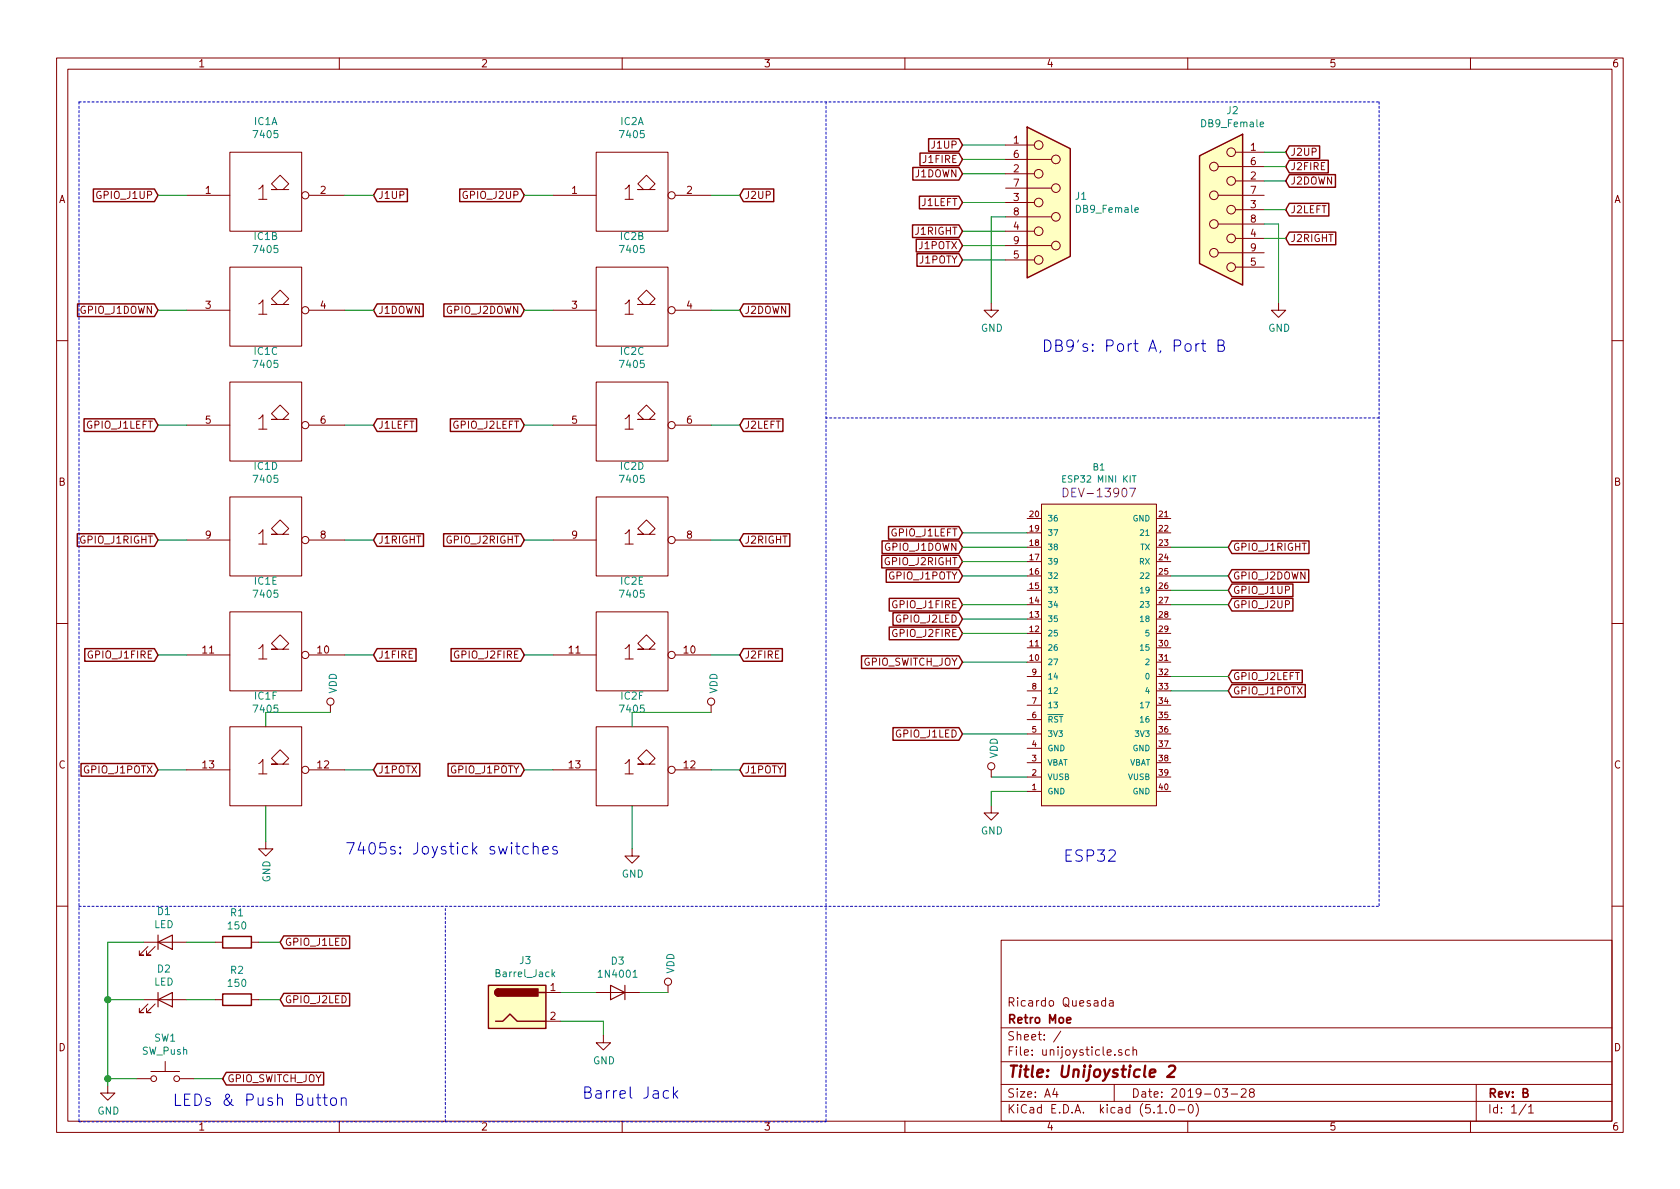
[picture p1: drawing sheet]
EESchema Schematic File Version 4
LIBS:unijoysticle-cache
EELAYER 29 0
EELAYER END
$Descr A4 11693 8268
encoding utf-8
Sheet 1 1
Title "Unijoysticle 2"
Date "2019-03-28"
Rev "B"
Comp "Retro Moe"
Comment1 "Ricardo Quesada"
Comment2 ""
Comment3 ""
Comment4 ""
$EndDescr
Text GLabel 8550 4100 2    50   Input ~ 0
GPIO_J1UP
Text GLabel 1100 1350 0    50   Input ~ 0
GPIO_J1UP
Wire Wire Line
	3900 6900 4150 6900
Text GLabel 1100 2150 0    50   Input ~ 0
GPIO_J1DOWN
Text GLabel 1100 2950 0    50   Input ~ 0
GPIO_J1LEFT
Text GLabel 1100 3750 0    50   Input ~ 0
GPIO_J1RIGHT
Text GLabel 1100 4550 0    50   Input ~ 0
GPIO_J1FIRE
Text GLabel 3650 1350 0    50   Input ~ 0
GPIO_J2UP
Text GLabel 3650 2150 0    50   Input ~ 0
GPIO_J2DOWN
Text GLabel 3650 2950 0    50   Input ~ 0
GPIO_J2LEFT
Text GLabel 3650 3750 0    50   Input ~ 0
GPIO_J2RIGHT
Text GLabel 6700 4400 0    50   Input ~ 0
GPIO_J2FIRE
Text GLabel 6700 3900 0    50   Input ~ 0
GPIO_J2RIGHT
Text GLabel 8550 4700 2    50   Input ~ 0
GPIO_J2LEFT
Text GLabel 8550 4000 2    50   Input ~ 0
GPIO_J2DOWN
Text GLabel 8550 4200 2    50   Input ~ 0
GPIO_J2UP
Text GLabel 6700 3800 0    50   Input ~ 0
GPIO_J1DOWN
Text GLabel 6700 3700 0    50   Input ~ 0
GPIO_J1LEFT
Text GLabel 8550 3800 2    50   Input ~ 0
GPIO_J1RIGHT
Text GLabel 6700 4200 0    50   Input ~ 0
GPIO_J1FIRE
Text GLabel 3650 5350 0    50   Input ~ 0
GPIO_J1POTY
Text GLabel 8550 4800 2    50   Input ~ 0
GPIO_J1POTX
Text GLabel 6700 4000 0    50   Input ~ 0
GPIO_J1POTY
Wire Wire Line
	7000 1000 6700 1000
Wire Wire Line
	7000 1100 6700 1100
Wire Wire Line
	7000 1200 6700 1200
Wire Wire Line
	7000 1400 6700 1400
Wire Wire Line
	7000 1600 6700 1600
Wire Wire Line
	7000 1700 6700 1700
Wire Wire Line
	7000 1800 6700 1800
Text GLabel 6700 1000 0    50   Input ~ 0
J1UP
Text GLabel 6700 1200 0    50   Input ~ 0
J1DOWN
Text GLabel 6700 1400 0    50   Input ~ 0
J1LEFT
Text GLabel 6700 1100 0    50   Input ~ 0
J1FIRE
Text GLabel 6700 1800 0    50   Input ~ 0
J1POTY
Text GLabel 6700 1700 0    50   Input ~ 0
J1POTX
Text GLabel 6700 1600 0    50   Input ~ 0
J1RIGHT
Text GLabel 8950 1050 2    50   Input ~ 0
J2UP
Text GLabel 8950 1250 2    50   Input ~ 0
J2DOWN
Text GLabel 8950 1450 2    50   Input ~ 0
J2LEFT
Text GLabel 8950 1650 2    50   Input ~ 0
J2RIGHT
Text GLabel 8950 1150 2    50   Input ~ 0
J2FIRE
Text GLabel 5150 1350 2    50   Input ~ 0
J2UP
Text GLabel 5150 2150 2    50   Input ~ 0
J2DOWN
Text GLabel 5150 2950 2    50   Input ~ 0
J2LEFT
Text GLabel 5150 3750 2    50   Input ~ 0
J2RIGHT
Text GLabel 5150 5350 2    50   Input ~ 0
J1POTY
Text GLabel 2600 4550 2    50   Input ~ 0
J1FIRE
Text GLabel 2600 1350 2    50   Input ~ 0
J1UP
Text GLabel 2600 2150 2    50   Input ~ 0
J1DOWN
Text GLabel 2600 2950 2    50   Input ~ 0
J1LEFT
Text GLabel 2600 3750 2    50   Input ~ 0
J1RIGHT
$Comp
L power:GND #PWR0107
U 1 1
P 6900 5600
F 0 "#PWR0107" H 6900 5350 50  0001 C CNN
F 1 "GND" H 6905 5427 50  0000 C CNN
F 2 "" H 6900 5600 50  0001 C CNN
F 3 "" H 6900 5600 50  0001 C CNN
	1    6900 5600
	1    0    0    -1  
$EndComp
$Comp
L SparkFun-Boards:ESP32_THING_W_ANT_KEEPOUT B1
U 1 1
P 7650 4600
F 0 "B1" H 7650 5960 45  0000 C CNN
F 1 "ESP32 MINI KIT" H 7650 5876 45  0000 C CNN
F 2 "Unijoysticle:MH-ET_LIVE_MINIKIT_ESP32" H 7650 5800 20  0001 C CNN
F 3 "" H 7650 4600 50  0001 C CNN
F 4 "DEV-13907" H 7650 5781 60  0000 C CNN "Field4"
	1    7650 4600
	1    0    0    -1  
$EndComp
Wire Wire Line
	6700 3800 7150 3800
Wire Wire Line
	6700 3700 7150 3700
Wire Wire Line
	8150 4700 8550 4700
Wire Wire Line
	6900 5500 7150 5500
Wire Wire Line
	6900 5400 7150 5400
$Comp
L power:VDD #PWR0103
U 1 1
P 4650 6900
F 0 "#PWR0103" H 4650 6750 50  0001 C CNN
F 1 "VDD" V 4667 7028 50  0000 L CNN
F 2 "" H 4650 6900 50  0001 C CNN
F 3 "" H 4650 6900 50  0001 C CNN
	1    4650 6900
	1    0    0    -1  
$EndComp
$Comp
L power:VDD #PWR0104
U 1 1
P 6900 5400
F 0 "#PWR0104" H 6900 5250 50  0001 C CNN
F 1 "VDD" V 6918 5527 50  0000 L CNN
F 2 "" H 6900 5400 50  0001 C CNN
F 3 "" H 6900 5400 50  0001 C CNN
	1    6900 5400
	1    0    0    -1  
$EndComp
Wire Wire Line
	4450 6900 4650 6900
$Comp
L Connector:DB9_Female J1
U 1 1
P 7300 1400
F 0 "J1" H 7479 1446 50  0000 L CNN
F 1 "DB9_Female" H 7479 1355 50  0000 L CNN
F 2 "Connector_Dsub:DSUB-9_Female_Horizontal_P2.77x2.84mm_EdgePinOffset9.40mm" H 7300 1400 50  0001 C CNN
F 3 "" H 7300 1400 50  0001 C CNN
	1    7300 1400
	1    0    0    -1  
$EndComp
$Comp
L Connector:DB9_Female J2
U 1 1
P 8500 1450
F 0 "J2" H 8420 2142 50  0000 C CNN
F 1 "DB9_Female" H 8420 2051 50  0000 C CNN
F 2 "Connector_Dsub:DSUB-9_Female_Horizontal_P2.77x2.84mm_EdgePinOffset9.40mm" H 8500 1450 50  0001 C CNN
F 3 "" H 8500 1450 50  0001 C CNN
	1    8500 1450
	-1   0    0    -1  
$EndComp
Wire Wire Line
	8800 1050 8950 1050
Wire Wire Line
	8800 1150 8950 1150
Wire Wire Line
	8800 1250 8950 1250
Wire Wire Line
	8950 1450 8800 1450
Wire Wire Line
	8950 1650 8800 1650
Wire Wire Line
	8150 4200 8550 4200
Wire Wire Line
	8150 4100 8550 4100
Wire Wire Line
	8150 4000 8550 4000
Wire Wire Line
	8150 3800 8550 3800
Wire Wire Line
	6700 3900 7150 3900
Wire Wire Line
	6700 4400 7150 4400
Wire Wire Line
	6700 4200 7150 4200
Wire Wire Line
	6700 4000 7150 4000
Wire Wire Line
	8550 4800 8150 4800
$Comp
L 74xx_IEEE:7405 IC1
U 1 1
P 1850 1350
F 0 "IC1" H 1850 1866 50  0000 C CNN
F 1 "7405" H 1850 1775 50  0000 C CNN
F 2 "Package_DIP:DIP-14_W7.62mm_LongPads" H 1850 1350 50  0001 C CNN
F 3 "" H 1850 1350 50  0001 C CNN
	1    1850 1350
	1    0    0    -1  
$EndComp
Wire Wire Line
	2400 1350 2600 1350
$Comp
L 74xx_IEEE:7405 IC1
U 2 1
P 1850 2150
F 0 "IC1" H 1850 2666 50  0000 C CNN
F 1 "7405" H 1850 2575 50  0000 C CNN
F 2 "Package_DIP:DIP-14_W7.62mm_LongPads" H 1850 2150 50  0001 C CNN
F 3 "" H 1850 2150 50  0001 C CNN
	2    1850 2150
	1    0    0    -1  
$EndComp
$Comp
L 74xx_IEEE:7405 IC1
U 3 1
P 1850 2950
F 0 "IC1" H 1850 3466 50  0000 C CNN
F 1 "7405" H 1850 3375 50  0000 C CNN
F 2 "Package_DIP:DIP-14_W7.62mm_LongPads" H 1850 2950 50  0001 C CNN
F 3 "" H 1850 2950 50  0001 C CNN
	3    1850 2950
	1    0    0    -1  
$EndComp
$Comp
L 74xx_IEEE:7405 IC1
U 4 1
P 1850 3750
F 0 "IC1" H 1850 4266 50  0000 C CNN
F 1 "7405" H 1850 4175 50  0000 C CNN
F 2 "Package_DIP:DIP-14_W7.62mm_LongPads" H 1850 3750 50  0001 C CNN
F 3 "" H 1850 3750 50  0001 C CNN
	4    1850 3750
	1    0    0    -1  
$EndComp
$Comp
L 74xx_IEEE:7405 IC1
U 5 1
P 1850 4550
F 0 "IC1" H 1850 5066 50  0000 C CNN
F 1 "7405" H 1850 4975 50  0000 C CNN
F 2 "Package_DIP:DIP-14_W7.62mm_LongPads" H 1850 4550 50  0001 C CNN
F 3 "" H 1850 4550 50  0001 C CNN
	5    1850 4550
	1    0    0    -1  
$EndComp
Wire Wire Line
	2400 2150 2600 2150
Wire Wire Line
	2400 3750 2600 3750
Wire Wire Line
	2400 2950 2600 2950
Wire Wire Line
	2400 4550 2600 4550
Text GLabel 1100 5350 0    50   Input ~ 0
GPIO_J1POTX
Text GLabel 2600 5350 2    50   Input ~ 0
J1POTX
Wire Wire Line
	2600 5350 2400 5350
$Comp
L 74xx_IEEE:7405 IC2
U 1 1
P 4400 1350
F 0 "IC2" H 4400 1866 50  0000 C CNN
F 1 "7405" H 4400 1775 50  0000 C CNN
F 2 "Package_DIP:DIP-14_W7.62mm_LongPads" H 4400 1350 50  0001 C CNN
F 3 "" H 4400 1350 50  0001 C CNN
	1    4400 1350
	1    0    0    -1  
$EndComp
$Comp
L 74xx_IEEE:7405 IC2
U 2 1
P 4400 2150
F 0 "IC2" H 4400 2666 50  0000 C CNN
F 1 "7405" H 4400 2575 50  0000 C CNN
F 2 "Package_DIP:DIP-14_W7.62mm_LongPads" H 4400 2150 50  0001 C CNN
F 3 "" H 4400 2150 50  0001 C CNN
	2    4400 2150
	1    0    0    -1  
$EndComp
$Comp
L 74xx_IEEE:7405 IC2
U 3 1
P 4400 2950
F 0 "IC2" H 4400 3466 50  0000 C CNN
F 1 "7405" H 4400 3375 50  0000 C CNN
F 2 "Package_DIP:DIP-14_W7.62mm_LongPads" H 4400 2950 50  0001 C CNN
F 3 "" H 4400 2950 50  0001 C CNN
	3    4400 2950
	1    0    0    -1  
$EndComp
$Comp
L 74xx_IEEE:7405 IC2
U 4 1
P 4400 3750
F 0 "IC2" H 4400 4266 50  0000 C CNN
F 1 "7405" H 4400 4175 50  0000 C CNN
F 2 "Package_DIP:DIP-14_W7.62mm_LongPads" H 4400 3750 50  0001 C CNN
F 3 "" H 4400 3750 50  0001 C CNN
	4    4400 3750
	1    0    0    -1  
$EndComp
$Comp
L 74xx_IEEE:7405 IC2
U 5 1
P 4400 4550
F 0 "IC2" H 4400 5066 50  0000 C CNN
F 1 "7405" H 4400 4975 50  0000 C CNN
F 2 "Package_DIP:DIP-14_W7.62mm_LongPads" H 4400 4550 50  0001 C CNN
F 3 "" H 4400 4550 50  0001 C CNN
	5    4400 4550
	1    0    0    -1  
$EndComp
$Comp
L 74xx_IEEE:7405 IC2
U 6 1
P 4400 5350
F 0 "IC2" H 4400 5866 50  0000 C CNN
F 1 "7405" H 4400 5775 50  0000 C CNN
F 2 "Package_DIP:DIP-14_W7.62mm_LongPads" H 4400 5350 50  0001 C CNN
F 3 "" H 4400 5350 50  0001 C CNN
	6    4400 5350
	1    0    0    -1  
$EndComp
Wire Wire Line
	3650 1350 3850 1350
Wire Wire Line
	3650 2150 3850 2150
Wire Wire Line
	3650 2950 3850 2950
Wire Wire Line
	3650 3750 3850 3750
Text GLabel 3650 4550 0    50   Input ~ 0
GPIO_J2FIRE
Wire Wire Line
	3650 4550 3850 4550
Wire Wire Line
	3650 5350 3850 5350
Text GLabel 5150 4550 2    50   Input ~ 0
J2FIRE
Wire Wire Line
	4950 1350 5150 1350
Wire Wire Line
	4950 2150 5150 2150
Wire Wire Line
	4950 2950 5150 2950
Wire Wire Line
	4950 3750 5150 3750
Wire Wire Line
	4950 4550 5150 4550
Wire Wire Line
	4950 5350 5150 5350
Wire Wire Line
	1100 1350 1300 1350
Wire Wire Line
	1100 2150 1300 2150
Wire Wire Line
	1100 2950 1300 2950
Wire Wire Line
	1100 3750 1300 3750
Wire Wire Line
	1100 4550 1300 4550
Wire Wire Line
	1100 5350 1300 5350
$Comp
L power:VDD #PWR0105
U 1 1
P 2300 4950
F 0 "#PWR0105" H 2300 4800 50  0001 C CNN
F 1 "VDD" V 2317 5078 50  0000 L CNN
F 2 "" H 2300 4950 50  0001 C CNN
F 3 "" H 2300 4950 50  0001 C CNN
	1    2300 4950
	1    0    0    -1  
$EndComp
Wire Wire Line
	2300 4950 1850 4950
Wire Wire Line
	1850 4950 1850 5050
$Comp
L power:GND #PWR0101
U 1 1
P 1850 5850
F 0 "#PWR0101" H 1850 5600 50  0001 C CNN
F 1 "GND" V 1855 5722 50  0000 R CNN
F 2 "" H 1850 5850 50  0001 C CNN
F 3 "" H 1850 5850 50  0001 C CNN
	1    1850 5850
	1    0    0    -1  
$EndComp
Wire Wire Line
	4400 5600 4400 5900
Wire Wire Line
	4400 5050 4400 4950
Wire Wire Line
	4400 4950 4950 4950
$Comp
L power:VDD #PWR0106
U 1 1
P 4950 4950
F 0 "#PWR0106" H 4950 4800 50  0001 C CNN
F 1 "VDD" V 4967 5078 50  0000 L CNN
F 2 "" H 4950 4950 50  0001 C CNN
F 3 "" H 4950 4950 50  0001 C CNN
	1    4950 4950
	1    0    0    -1  
$EndComp
$Comp
L Device:LED D1
U 1 1
P 1150 6550
F 0 "D1" H 1141 6766 50  0000 C CNN
F 1 "LED" H 1141 6675 50  0000 C CNN
F 2 "digikey-footprints:LED_3mm_Radial" H 1150 6550 50  0001 C CNN
F 3 "~" H 1150 6550 50  0001 C CNN
	1    1150 6550
	1    0    0    -1  
$EndComp
$Comp
L Device:LED D2
U 1 1
P 1150 6950
F 0 "D2" H 1141 7166 50  0000 C CNN
F 1 "LED" H 1141 7075 50  0000 C CNN
F 2 "digikey-footprints:LED_3mm_Radial" H 1150 6950 50  0001 C CNN
F 3 "~" H 1150 6950 50  0001 C CNN
	1    1150 6950
	1    0    0    -1  
$EndComp
$Comp
L Switch:SW_Push SW1
U 1 1
P 1150 7500
F 0 "SW1" H 1150 7785 50  0000 C CNN
F 1 "SW_Push" H 1150 7694 50  0000 C CNN
F 2 "Button_Switch_THT:SW_Tactile_SPST_Angled_PTS645Vx39-2LFS" H 1150 7700 50  0001 C CNN
F 3 "" H 1150 7700 50  0001 C CNN
	1    1150 7500
	1    0    0    -1  
$EndComp
Wire Wire Line
	1300 6550 1500 6550
Wire Wire Line
	1300 6950 1500 6950
Wire Wire Line
	1000 6550 750  6550
Wire Wire Line
	1000 6950 750  6950
Wire Wire Line
	1350 7500 1550 7500
Wire Wire Line
	750  7500 950  7500
Wire Wire Line
	7150 4600 6700 4600
Text GLabel 6700 4600 0    50   Input ~ 0
GPIO_SWITCH_JOY
Text GLabel 1550 7500 2    50   Input ~ 0
GPIO_SWITCH_JOY
Text GLabel 1950 6550 2    50   Input ~ 0
GPIO_J1LED
Text GLabel 1950 6950 2    50   Input ~ 0
GPIO_J2LED
Text GLabel 6700 5100 0    50   Input ~ 0
GPIO_J1LED
Text GLabel 6700 4300 0    50   Input ~ 0
GPIO_J2LED
Wire Wire Line
	6700 5100 7150 5100
Wire Wire Line
	6700 4300 7150 4300
Wire Wire Line
	1800 6550 1950 6550
Wire Wire Line
	1800 6950 1950 6950
Wire Wire Line
	8800 1550 8900 1550
Wire Wire Line
	8900 1550 8900 2100
Wire Wire Line
	7000 1500 6900 1500
Wire Wire Line
	6900 1500 6900 2100
$Comp
L power:GND #PWR0102
U 1 1
P 6900 2100
F 0 "#PWR0102" H 6900 1850 50  0001 C CNN
F 1 "GND" H 6905 1927 50  0000 C CNN
F 2 "" H 6900 2100 50  0001 C CNN
F 3 "" H 6900 2100 50  0001 C CNN
	1    6900 2100
	1    0    0    -1  
$EndComp
$Comp
L power:GND #PWR0108
U 1 1
P 8900 2100
F 0 "#PWR0108" H 8900 1850 50  0001 C CNN
F 1 "GND" H 8905 1927 50  0000 C CNN
F 2 "" H 8900 2100 50  0001 C CNN
F 3 "" H 8900 2100 50  0001 C CNN
	1    8900 2100
	1    0    0    -1  
$EndComp
Wire Wire Line
	1850 5600 1850 5850
Wire Wire Line
	750  6550 750  6950
Wire Wire Line
	750  6950 750  7500
Connection ~ 750  6950
Wire Wire Line
	750  7500 750  7550
Connection ~ 750  7500
$Comp
L power:GND #PWR0109
U 1 1
P 750 7550
F 0 "#PWR0109" H 750 7300 50  0001 C CNN
F 1 "GND" H 755 7377 50  0000 C CNN
F 2 "" H 750 7550 50  0001 C CNN
F 3 "" H 750 7550 50  0001 C CNN
	1    750  7550
	1    0    0    -1  
$EndComp
Wire Wire Line
	3900 7100 4200 7100
Wire Wire Line
	4200 7100 4200 7200
$Comp
L power:GND #PWR0110
U 1 1
P 4200 7200
F 0 "#PWR0110" H 4200 6950 50  0001 C CNN
F 1 "GND" H 4205 7027 50  0000 C CNN
F 2 "" H 4200 7200 50  0001 C CNN
F 3 "" H 4200 7200 50  0001 C CNN
	1    4200 7200
	1    0    0    -1  
$EndComp
$Comp
L power:GND #PWR0111
U 1 1
P 4400 5900
F 0 "#PWR0111" H 4400 5650 50  0001 C CNN
F 1 "GND" H 4405 5727 50  0000 C CNN
F 2 "" H 4400 5900 50  0001 C CNN
F 3 "" H 4400 5900 50  0001 C CNN
	1    4400 5900
	1    0    0    -1  
$EndComp
Wire Wire Line
	6900 5500 6900 5600
$Comp
L 74xx_IEEE:7405 IC1
U 6 1
P 1850 5350
F 0 "IC1" H 1850 5866 50  0000 C CNN
F 1 "7405" H 1850 5775 50  0000 C CNN
F 2 "Package_DIP:DIP-14_W7.62mm_LongPads" H 1850 5350 50  0001 C CNN
F 3 "" H 1850 5350 50  0001 C CNN
	6    1850 5350
	1    0    0    -1  
$EndComp
Text Notes 2400 5950 0    79   ~ 0
7405s: Joystick switches
Wire Notes Line
	9600 2900 5750 2900
Wire Notes Line
	550  700  9600 700 
Text Notes 7250 2450 0    79   ~ 0
DB9's: Port A, Port B
Wire Notes Line
	550  6300 9600 6300
Wire Notes Line
	9600 700  9600 6300
Text Notes 7400 6000 0    79   ~ 0
ESP32
Wire Notes Line
	3100 7800 3100 6300
Wire Notes Line
	550  700  550  7800
Text Notes 1200 7700 0    79   ~ 0
LEDs & Push Button
Wire Notes Line
	5750 700  5750 7800
Wire Notes Line
	550  7800 5750 7800
Text Notes 4050 7650 0    79   ~ 0
Barrel Jack
$Comp
L Device:R R1
U 1 1
P 1650 6550
F 0 "R1" V 1443 6550 50  0000 C CNN
F 1 "150" V 1534 6550 50  0000 C CNN
F 2 "Resistor_THT:R_Axial_DIN0204_L3.6mm_D1.6mm_P7.62mm_Horizontal" V 1580 6550 50  0001 C CNN
F 3 "~" H 1650 6550 50  0001 C CNN
	1    1650 6550
	0    1    1    0   
$EndComp
$Comp
L Device:R R2
U 1 1
P 1650 6950
F 0 "R2" V 1443 6950 50  0000 C CNN
F 1 "150" V 1534 6950 50  0000 C CNN
F 2 "Resistor_THT:R_Axial_DIN0204_L3.6mm_D1.6mm_P7.62mm_Horizontal" V 1580 6950 50  0001 C CNN
F 3 "~" H 1650 6950 50  0001 C CNN
	1    1650 6950
	0    1    1    0   
$EndComp
$Comp
L Diode:1N4001 D3
U 1 1
P 4300 6900
F 0 "D3" H 4300 6684 50  0000 C CNN
F 1 "1N4001" H 4300 6775 50  0000 C CNN
F 2 "Diode_THT:D_DO-41_SOD81_P7.62mm_Horizontal" H 4300 6725 50  0001 C CNN
F 3 "http://www.vishay.com/docs/88503/1n4001.pdf" H 4300 6900 50  0001 C CNN
	1    4300 6900
	-1   0    0    1   
$EndComp
$Comp
L Connector:Barrel_Jack J3
U 1 1
P 3600 7000
F 0 "J3" H 3657 7325 50  0000 C CNN
F 1 "Barrel_Jack" H 3657 7234 50  0000 C CNN
F 2 "Unijoysticle:BarrelJack_Horizontal" H 3650 6960 50  0001 C CNN
F 3 "~" H 3650 6960 50  0001 C CNN
	1    3600 7000
	1    0    0    -1  
$EndComp
$EndSCHEMATC
